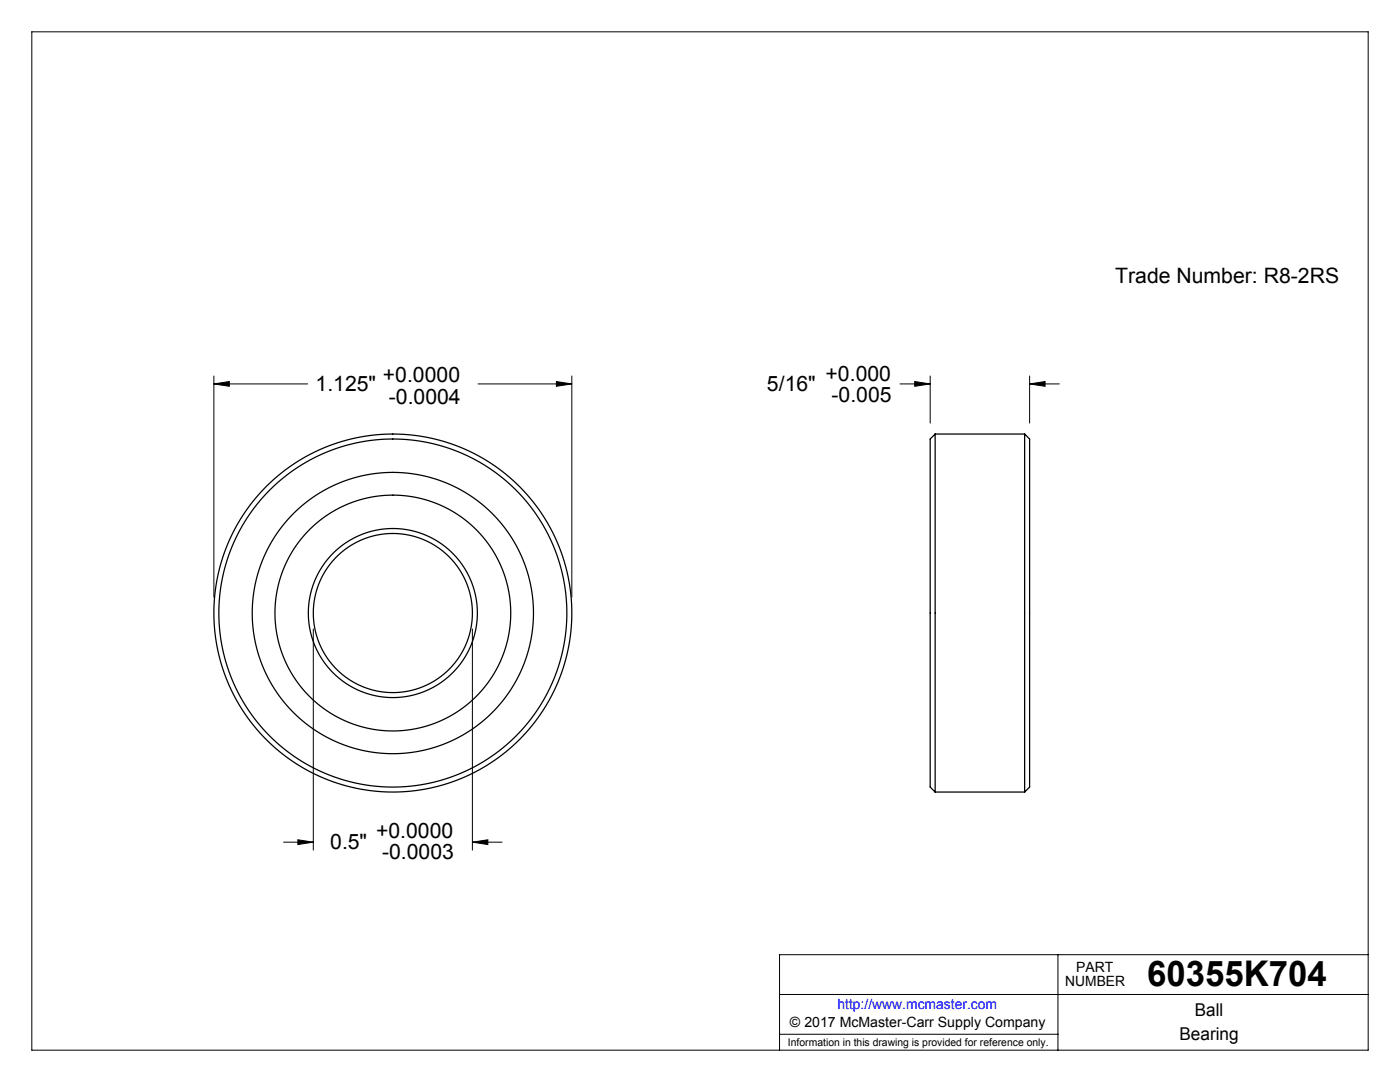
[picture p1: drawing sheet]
<svg xmlns="http://www.w3.org/2000/svg" width="279mm" height="216mm" viewBox="0 0 279 216" stroke-linecap="round" stroke-linejoin="round" font-family="sans-serif">
<g fill="none" stroke="#000" stroke-width=".2">
<path d="M6.3 6.3h266.8v203.2h-266.8zM42.7 76.6l3.1-.5v1zM42.7 75v44.2M42.7 76.6h18.7M95.4 76.6h18.7M111 76.1l3.1 .5-3.1 .5zM114.1 75v44.2M179.6 76.6h6M182.6 76.1l3 .5-3 .5zM185.6 75v9.4M205.5 76.6l3.1-.5v1zM205.5 76.6h5.9"/>
<path d="M205.5 75v9.4M62.5 125.5v44.1M94.3 125.5v44.1M56.6 168h5.9M59.4 167.6l3.1 .4-3.1 .5zM94.3 168l3.1-.4v.9zM94.3 168h5.9M155.6 198.4h117.5M211.1 190.5v19M273.1 190.5h-117.5v19M155.6 206.4h55.5"/>
</g>
<path d="M42.7 76.6l3.1-.5v1zM111 76.1l3.1 .5-3.1 .5zM94.3 168l3.1-.4v.9zM59.4 167.6l3.1 .4-3.1 .5zM182.6 76.1l3 .5-3 .5zM205.5 76.6l3.1-.5v1z" fill="#000"/>
<g fill="none" stroke="#000" stroke-width=".25">
<path d="M186.6 86.6v71.4M186.6 86.6l-1 1v69.5l1 .9M186.6 86.6h17.9M204.5 86.6l1 1v69.5l-1 .9M204.5 86.6v71.4M186.6 158h17.9"/>
<circle cx="78.4" cy="122.3" r="34.7"/>
<circle cx="78.4" cy="122.3" r="16.9"/>
<circle cx="78.4" cy="122.3" r="15.9"/>
<circle cx="78.4" cy="122.3" r="28.1"/>
<circle cx="78.4" cy="122.3" r="23.5"/>
<circle cx="78.4" cy="122.3" r="35.7"/>
</g>
<text font-size="7.1" x="228.9" y="196.8">60355K704</text>
<g font-size="4.2">
<text x="222.6" y="56.4">Trade Number: R8-2RS</text>
<text x="76.4" y="76.3">+0.0000</text>
<text x="164.8" y="76">+0.000</text>
<text x="63" y="78">1.125&quot;</text>
<text x="77.6" y="80.5">-0.0004</text>
<text x="153.1" y="78">5/16&quot;</text>
<text x="165.9" y="80.2">-0.005</text>
<text x="75.1" y="167.1">+0.0000</text>
<text x="65.9" y="169.4">0.5&quot;</text>
<text x="76.2" y="171.4">-0.0003</text>
</g>
<g font-size="3.5">
<text x="238.5" y="202.8">Ball</text>
<text x="235.4" y="207.5">Bearing</text>
</g>
<g font-size="2.8">
<text x="212.6" y="196.8">NUMBER</text>
<text x="214.8" y="194">PART</text>
<text x="157.7" y="205">© 2017 McMaster-Carr Supply Company</text>
</g>
<text font-size="2.8" fill="#00f" x="167.1" y="201.4">http://www.mcmaster.com</text>
<text font-size="2.1" x="157.3" y="208.6">Information in this drawing is provided for reference only.</text>
</svg>
